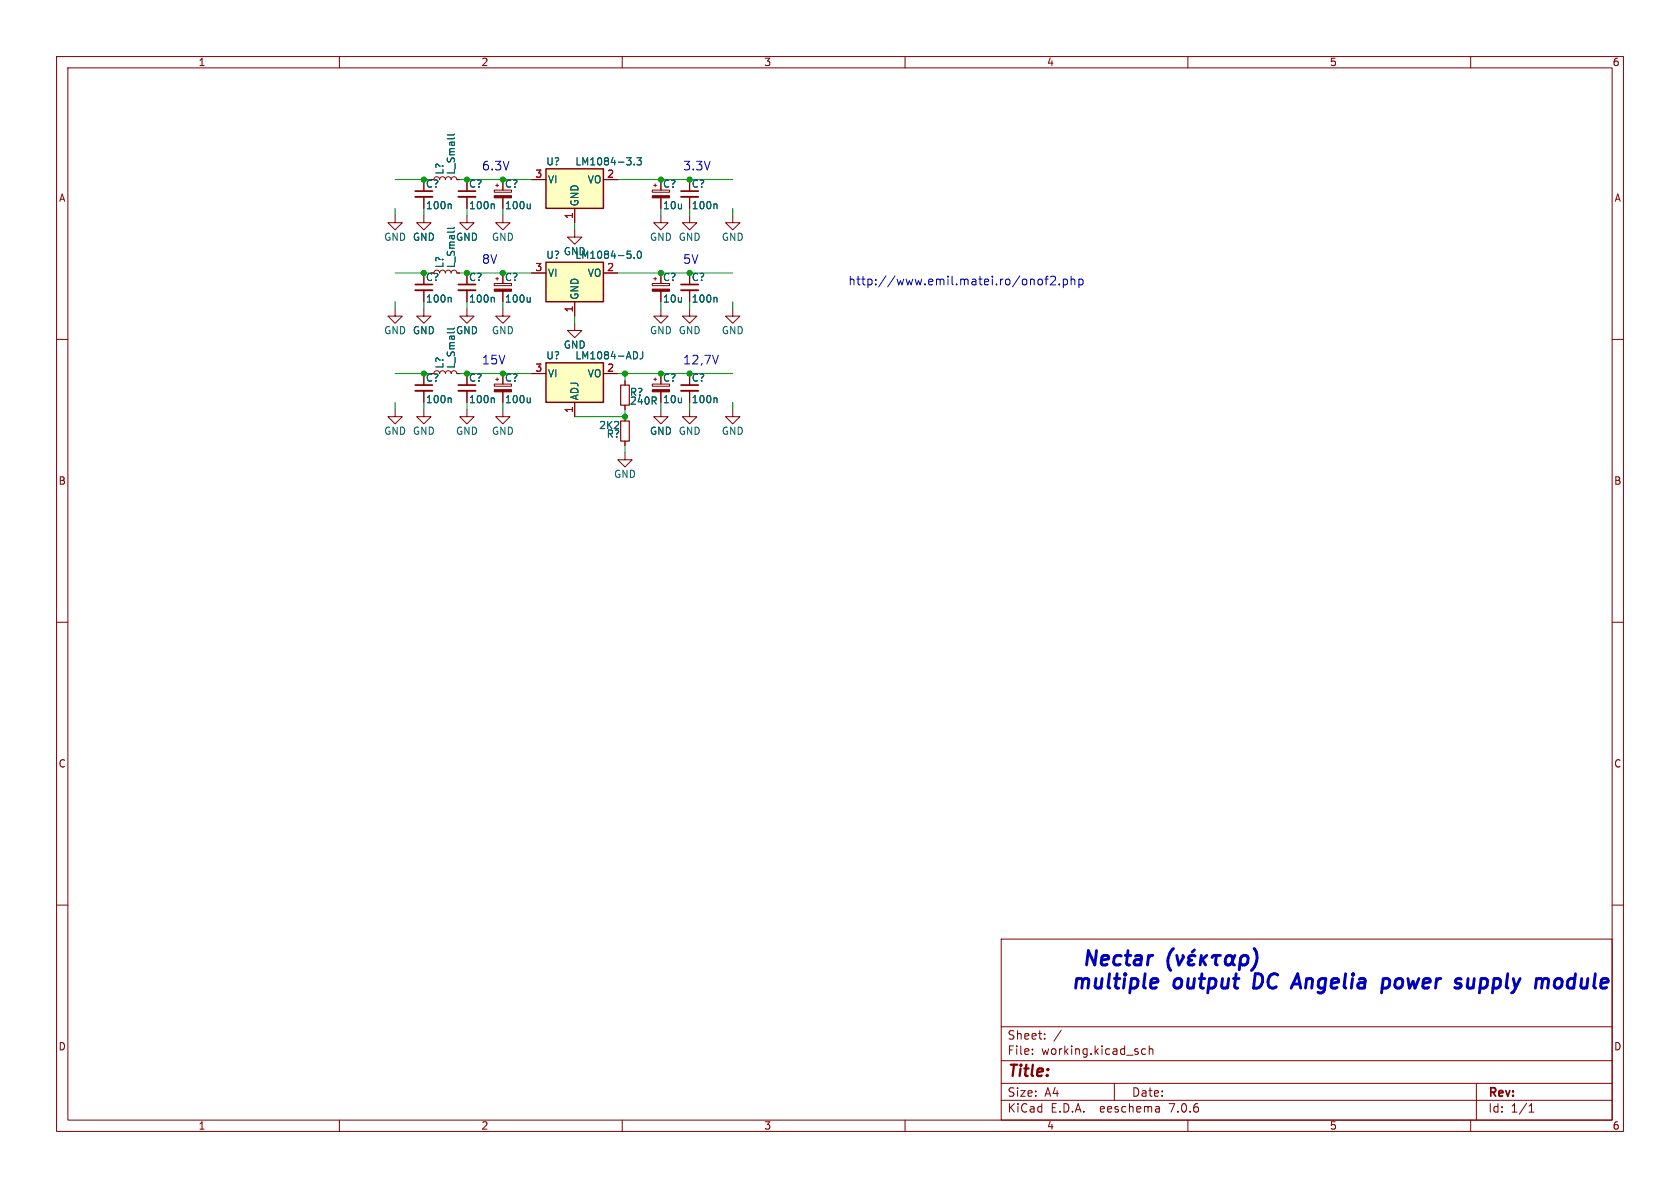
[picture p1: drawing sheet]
(kicad_sch (version 20230121) (generator eeschema)

 (paper "A4")

 (lib_symbols
  (symbol "nectar-rescue:CP_Small" (pin_numbers hide) (pin_names (offset 0.254) hide) (in_bom yes) (on_board yes)
   (property "Reference" "C" (at 0.254 1.778 0) (effects (font (size 1.27 1.27)) (justify left)))
   (property "Value" "CP_Small" (at 0.254 -2.032 0) (effects (font (size 1.27 1.27)) (justify left)))
   (property "Footprint" "" (at 0 0 0) (effects (font (size 1.27 1.27)) hide))
   (property "Datasheet" "" (at 0 0 0) (effects (font (size 1.27 1.27)) hide))
   (symbol "CP_Small_0_1"
    (rectangle (start -1.524 -0.3048) (end 1.524 -0.6858) (stroke (width 0) (type solid)) (fill (type outline)))
    (rectangle (start -1.524 0.6858) (end 1.524 0.3048) (stroke (width 0) (type solid)) (fill (type none)))
    (polyline (pts (xy -1.27 1.524) (xy -0.762 1.524)) (stroke (width 0) (type solid)) (fill (type none)))
    (polyline (pts (xy -1.016 1.27) (xy -1.016 1.778)) (stroke (width 0) (type solid)) (fill (type none))))
   (symbol "CP_Small_1_1"
    (pin passive line (at 0 2.54 270) (length 1.8542) (name "~" (effects (font (size 1.27 1.27)))) (number "1" (effects (font (size 1.27 1.27)))))
    (pin passive line (at 0 -2.54 90) (length 1.8542) (name "~" (effects (font (size 1.27 1.27)))) (number "2" (effects (font (size 1.27 1.27)))))))
  (symbol "nectar-rescue:C_Small" (pin_numbers hide) (pin_names (offset 0.254) hide) (in_bom yes) (on_board yes)
   (property "Reference" "C" (at 0.254 1.778 0) (effects (font (size 1.27 1.27)) (justify left)))
   (property "Value" "C_Small" (at 0.254 -2.032 0) (effects (font (size 1.27 1.27)) (justify left)))
   (property "Footprint" "" (at 0 0 0) (effects (font (size 1.27 1.27)) hide))
   (property "Datasheet" "" (at 0 0 0) (effects (font (size 1.27 1.27)) hide))
   (symbol "C_Small_0_1"
    (polyline (pts (xy -1.524 -0.508) (xy 1.524 -0.508)) (stroke (width 0.3302) (type solid)) (fill (type none)))
    (polyline (pts (xy -1.524 0.508) (xy 1.524 0.508)) (stroke (width 0.3048) (type solid)) (fill (type none))))
   (symbol "C_Small_1_1"
    (pin passive line (at 0 2.54 270) (length 2.032) (name "~" (effects (font (size 1.27 1.27)))) (number "1" (effects (font (size 1.27 1.27)))))
    (pin passive line (at 0 -2.54 90) (length 2.032) (name "~" (effects (font (size 1.27 1.27)))) (number "2" (effects (font (size 1.27 1.27)))))))
  (symbol "nectar-rescue:GND" (power) (pin_names (offset 0)) (in_bom yes) (on_board yes)
   (property "Reference" "#PWR" (at 0 -6.35 0) (effects (font (size 1.27 1.27)) hide))
   (property "Value" "GND" (at 0 -3.81 0) (effects (font (size 1.27 1.27))))
   (property "Footprint" "" (at 0 0 0) (effects (font (size 1.27 1.27)) hide))
   (property "Datasheet" "" (at 0 0 0) (effects (font (size 1.27 1.27)) hide))
   (symbol "GND_0_1"
    (polyline (pts (xy 0 0) (xy 0 -1.27) (xy 1.27 -1.27) (xy 0 -2.54) (xy -1.27 -1.27) (xy 0 -1.27)) (stroke (width 0) (type solid)) (fill (type none))))
   (symbol "GND_1_1"
    (pin power_in line (at 0 0 270) (length 0) hide (name "GND" (effects (font (size 1.27 1.27)))) (number "1" (effects (font (size 1.27 1.27)))))))
  (symbol "nectar-rescue:LM1084-3.3" (pin_names (offset 0.254)) (in_bom yes) (on_board yes)
   (property "Reference" "U" (at -3.81 3.175 0) (effects (font (size 1.27 1.27))))
   (property "Value" "LM1084-3.3" (at 0 3.175 0) (effects (font (size 1.27 1.27)) (justify left)))
   (property "Footprint" "" (at 0 6.35 0) (effects (font (size 1.27 1.27) italic) hide))
   (property "Datasheet" "" (at 0 0 0) (effects (font (size 1.27 1.27)) hide))
   (symbol "LM1084-3.3_0_1"
    (rectangle (start -5.08 1.905) (end 5.08 -5.08) (stroke (width 0.254) (type solid)) (fill (type background))))
   (symbol "LM1084-3.3_1_1"
    (pin power_in line (at 0 -7.62 90) (length 2.54) (name "GND" (effects (font (size 1.27 1.27)))) (number "1" (effects (font (size 1.27 1.27)))))
    (pin power_out line (at 7.62 0 180) (length 2.54) (name "VO" (effects (font (size 1.27 1.27)))) (number "2" (effects (font (size 1.27 1.27)))))
    (pin power_in line (at -7.62 0 0) (length 2.54) (name "VI" (effects (font (size 1.27 1.27)))) (number "3" (effects (font (size 1.27 1.27)))))))
  (symbol "nectar-rescue:LM1084-5.0" (pin_names (offset 0.254)) (in_bom yes) (on_board yes)
   (property "Reference" "U" (at -3.81 3.175 0) (effects (font (size 1.27 1.27))))
   (property "Value" "LM1084-5.0" (at 0 3.175 0) (effects (font (size 1.27 1.27)) (justify left)))
   (property "Footprint" "" (at 0 6.35 0) (effects (font (size 1.27 1.27) italic) hide))
   (property "Datasheet" "" (at 0 0 0) (effects (font (size 1.27 1.27)) hide))
   (symbol "LM1084-5.0_0_1"
    (rectangle (start -5.08 1.905) (end 5.08 -5.08) (stroke (width 0.254) (type solid)) (fill (type background))))
   (symbol "LM1084-5.0_1_1"
    (pin power_in line (at 0 -7.62 90) (length 2.54) (name "GND" (effects (font (size 1.27 1.27)))) (number "1" (effects (font (size 1.27 1.27)))))
    (pin power_out line (at 7.62 0 180) (length 2.54) (name "VO" (effects (font (size 1.27 1.27)))) (number "2" (effects (font (size 1.27 1.27)))))
    (pin power_in line (at -7.62 0 0) (length 2.54) (name "VI" (effects (font (size 1.27 1.27)))) (number "3" (effects (font (size 1.27 1.27)))))))
  (symbol "nectar-rescue:LM1084-ADJ" (pin_names (offset 0.254)) (in_bom yes) (on_board yes)
   (property "Reference" "U" (at -3.81 3.175 0) (effects (font (size 1.27 1.27))))
   (property "Value" "LM1084-ADJ" (at 0 3.175 0) (effects (font (size 1.27 1.27)) (justify left)))
   (property "Footprint" "" (at 0 6.35 0) (effects (font (size 1.27 1.27) italic) hide))
   (property "Datasheet" "" (at 0 0 0) (effects (font (size 1.27 1.27)) hide))
   (symbol "LM1084-ADJ_0_1"
    (rectangle (start -5.08 1.905) (end 5.08 -5.08) (stroke (width 0.254) (type solid)) (fill (type background))))
   (symbol "LM1084-ADJ_1_1"
    (pin input line (at 0 -7.62 90) (length 2.54) (name "ADJ" (effects (font (size 1.27 1.27)))) (number "1" (effects (font (size 1.27 1.27)))))
    (pin power_out line (at 7.62 0 180) (length 2.54) (name "VO" (effects (font (size 1.27 1.27)))) (number "2" (effects (font (size 1.27 1.27)))))
    (pin power_in line (at -7.62 0 0) (length 2.54) (name "VI" (effects (font (size 1.27 1.27)))) (number "3" (effects (font (size 1.27 1.27)))))))
  (symbol "nectar-rescue:L_Small" (pin_numbers hide) (pin_names (offset 0.254) hide) (in_bom yes) (on_board yes)
   (property "Reference" "L" (at 0.762 1.016 0) (effects (font (size 1.27 1.27)) (justify left)))
   (property "Value" "L_Small" (at 0.762 -1.016 0) (effects (font (size 1.27 1.27)) (justify left)))
   (property "Footprint" "" (at 0 0 0) (effects (font (size 1.27 1.27)) hide))
   (property "Datasheet" "" (at 0 0 0) (effects (font (size 1.27 1.27)) hide))
   (symbol "L_Small_0_1"
    (arc (start 0 -2.032) (mid 0.5058 -1.524) (end 0 -1.016) (stroke (width 0) (type solid)) (fill (type none)))
    (arc (start 0 -1.016) (mid 0.5058 -0.508) (end 0 0) (stroke (width 0) (type solid)) (fill (type none)))
    (arc (start 0 0) (mid 0.5058 0.508) (end 0 1.016) (stroke (width 0) (type solid)) (fill (type none)))
    (arc (start 0 1.016) (mid 0.5058 1.524) (end 0 2.032) (stroke (width 0) (type solid)) (fill (type none))))
   (symbol "L_Small_1_1"
    (pin passive line (at 0 2.54 270) (length 0.508) (name "~" (effects (font (size 1.27 1.27)))) (number "1" (effects (font (size 1.27 1.27)))))
    (pin passive line (at 0 -2.54 90) (length 0.508) (name "~" (effects (font (size 1.27 1.27)))) (number "2" (effects (font (size 1.27 1.27)))))))
  (symbol "nectar-rescue:R_Small" (pin_numbers hide) (pin_names (offset 0.254) hide) (in_bom yes) (on_board yes)
   (property "Reference" "R" (at 0.762 0.508 0) (effects (font (size 1.27 1.27)) (justify left)))
   (property "Value" "R_Small" (at 0.762 -1.016 0) (effects (font (size 1.27 1.27)) (justify left)))
   (property "Footprint" "" (at 0 0 0) (effects (font (size 1.27 1.27)) hide))
   (property "Datasheet" "" (at 0 0 0) (effects (font (size 1.27 1.27)) hide))
   (symbol "R_Small_0_1"
    (rectangle (start -0.762 1.778) (end 0.762 -1.778) (stroke (width 0.2032) (type solid)) (fill (type none))))
   (symbol "R_Small_1_1"
    (pin passive line (at 0 2.54 270) (length 0.762) (name "~" (effects (font (size 1.27 1.27)))) (number "1" (effects (font (size 1.27 1.27)))))
    (pin passive line (at 0 -2.54 90) (length 0.762) (name "~" (effects (font (size 1.27 1.27)))) (number "2" (effects (font (size 1.27 1.27))))))))

 (junction (at 74.93 66.04) (diameter 0) (color 0 0 0 0))
 (junction (at 74.93 48.26) (diameter 0) (color 0 0 0 0))
 (junction (at 82.55 48.26) (diameter 0) (color 0 0 0 0))
 (junction (at 88.9 66.04) (diameter 0) (color 0 0 0 0))
 (junction (at 116.84 66.04) (diameter 0) (color 0 0 0 0))
 (junction (at 121.92 66.04) (diameter 0) (color 0 0 0 0))
 (junction (at 110.49 66.04) (diameter 0) (color 0 0 0 0))
 (junction (at 88.9 31.75) (diameter 0) (color 0 0 0 0))
 (junction (at 88.9 48.26) (diameter 0) (color 0 0 0 0))
 (junction (at 110.49 73.66) (diameter 0) (color 0 0 0 0))
 (junction (at 116.84 31.75) (diameter 0) (color 0 0 0 0))
 (junction (at 82.55 66.04) (diameter 0) (color 0 0 0 0))
 (junction (at 74.93 31.75) (diameter 0) (color 0 0 0 0))
 (junction (at 82.55 31.75) (diameter 0) (color 0 0 0 0))
 (junction (at 121.92 48.26) (diameter 0) (color 0 0 0 0))
 (junction (at 116.84 48.26) (diameter 0) (color 0 0 0 0))
 (junction (at 121.92 31.75) (diameter 0) (color 0 0 0 0))

 (wire (pts (xy 109.22 66.04) (xy 110.49 66.04)) (stroke (width 0) (type default)))
 (wire (pts (xy 69.85 48.26) (xy 74.93 48.26)) (stroke (width 0) (type default)))
 (wire (pts (xy 81.28 48.26) (xy 82.55 48.26)) (stroke (width 0) (type default)))
 (wire (pts (xy 82.55 72.39) (xy 82.55 71.12)) (stroke (width 0) (type default)))
 (wire (pts (xy 88.9 54.61) (xy 88.9 53.34)) (stroke (width 0) (type default)))
 (wire (pts (xy 110.49 73.66) (xy 101.6 73.66)) (stroke (width 0) (type default)))
 (wire (pts (xy 116.84 38.1) (xy 116.84 36.83)) (stroke (width 0) (type default)))
 (wire (pts (xy 110.49 66.04) (xy 116.84 66.04)) (stroke (width 0) (type default)))
 (wire (pts (xy 82.55 38.1) (xy 82.55 36.83)) (stroke (width 0) (type default)))
 (wire (pts (xy 101.6 40.64) (xy 101.6 39.37)) (stroke (width 0) (type default)))
 (wire (pts (xy 74.93 38.1) (xy 74.93 36.83)) (stroke (width 0) (type default)))
 (wire (pts (xy 121.92 66.04) (xy 129.54 66.04)) (stroke (width 0) (type default)))
 (wire (pts (xy 69.85 72.39) (xy 69.85 71.12)) (stroke (width 0) (type default)))
 (wire (pts (xy 129.54 72.39) (xy 129.54 71.12)) (stroke (width 0) (type default)))
 (wire (pts (xy 88.9 66.04) (xy 93.98 66.04)) (stroke (width 0) (type default)))
 (wire (pts (xy 121.92 54.61) (xy 121.92 53.34)) (stroke (width 0) (type default)))
 (wire (pts (xy 129.54 38.1) (xy 129.54 36.83)) (stroke (width 0) (type default)))
 (wire (pts (xy 88.9 48.26) (xy 93.98 48.26)) (stroke (width 0) (type default)))
 (wire (pts (xy 109.22 48.26) (xy 116.84 48.26)) (stroke (width 0) (type default)))
 (wire (pts (xy 74.93 31.75) (xy 76.2 31.75)) (stroke (width 0) (type default)))
 (wire (pts (xy 82.55 48.26) (xy 88.9 48.26)) (stroke (width 0) (type default)))
 (wire (pts (xy 116.84 66.04) (xy 121.92 66.04)) (stroke (width 0) (type default)))
 (wire (pts (xy 69.85 54.61) (xy 69.85 53.34)) (stroke (width 0) (type default)))
 (wire (pts (xy 101.6 57.15) (xy 101.6 55.88)) (stroke (width 0) (type default)))
 (wire (pts (xy 116.84 31.75) (xy 121.92 31.75)) (stroke (width 0) (type default)))
 (wire (pts (xy 69.85 66.04) (xy 74.93 66.04)) (stroke (width 0) (type default)))
 (wire (pts (xy 74.93 54.61) (xy 74.93 53.34)) (stroke (width 0) (type default)))
 (wire (pts (xy 88.9 31.75) (xy 93.98 31.75)) (stroke (width 0) (type default)))
 (wire (pts (xy 121.92 72.39) (xy 121.92 71.12)) (stroke (width 0) (type default)))
 (wire (pts (xy 129.54 54.61) (xy 129.54 53.34)) (stroke (width 0) (type default)))
 (wire (pts (xy 121.92 31.75) (xy 129.54 31.75)) (stroke (width 0) (type default)))
 (wire (pts (xy 74.93 66.04) (xy 76.2 66.04)) (stroke (width 0) (type default)))
 (wire (pts (xy 110.49 66.04) (xy 110.49 67.31)) (stroke (width 0) (type default)))
 (wire (pts (xy 69.85 38.1) (xy 69.85 36.83)) (stroke (width 0) (type default)))
 (wire (pts (xy 121.92 48.26) (xy 129.54 48.26)) (stroke (width 0) (type default)))
 (wire (pts (xy 116.84 72.39) (xy 116.84 71.12)) (stroke (width 0) (type default)))
 (wire (pts (xy 110.49 80.01) (xy 110.49 78.74)) (stroke (width 0) (type default)))
 (wire (pts (xy 74.93 72.39) (xy 74.93 71.12)) (stroke (width 0) (type default)))
 (wire (pts (xy 69.85 31.75) (xy 74.93 31.75)) (stroke (width 0) (type default)))
 (wire (pts (xy 110.49 72.39) (xy 110.49 73.66)) (stroke (width 0) (type default)))
 (wire (pts (xy 109.22 31.75) (xy 116.84 31.75)) (stroke (width 0) (type default)))
 (wire (pts (xy 81.28 31.75) (xy 82.55 31.75)) (stroke (width 0) (type default)))
 (wire (pts (xy 82.55 31.75) (xy 88.9 31.75)) (stroke (width 0) (type default)))
 (wire (pts (xy 88.9 38.1) (xy 88.9 36.83)) (stroke (width 0) (type default)))
 (wire (pts (xy 116.84 48.26) (xy 121.92 48.26)) (stroke (width 0) (type default)))
 (wire (pts (xy 121.92 38.1) (xy 121.92 36.83)) (stroke (width 0) (type default)))
 (wire (pts (xy 82.55 54.61) (xy 82.55 53.34)) (stroke (width 0) (type default)))
 (wire (pts (xy 74.93 48.26) (xy 76.2 48.26)) (stroke (width 0) (type default)))
 (wire (pts (xy 88.9 72.39) (xy 88.9 71.12)) (stroke (width 0) (type default)))
 (wire (pts (xy 82.55 66.04) (xy 88.9 66.04)) (stroke (width 0) (type default)))
 (wire (pts (xy 81.28 66.04) (xy 82.55 66.04)) (stroke (width 0) (type default)))
 (wire (pts (xy 116.84 54.61) (xy 116.84 53.34)) (stroke (width 0) (type default)))

 (text "6.3V" (at 85.09 30.48 0) (effects (font (size 1.524 1.524)) (justify left bottom)))
 (text "15V" (at 85.09 64.77 0) (effects (font (size 1.524 1.524)) (justify left bottom)))
 (text "8V" (at 85.09 46.99 0) (effects (font (size 1.524 1.524)) (justify left bottom)))
 (text " Nectar (νέκταρ)\nmultiple output DC Angelia power supply module\n" (at 189.23 175.26 0) (effects (font (size 2.54 2.54) (thickness 0.508) bold italic) (justify left bottom)))
 (text "12,7V\n" (at 120.65 64.77 0) (effects (font (size 1.524 1.524)) (justify left bottom)))
 (text "5V\n" (at 120.65 46.99 0) (effects (font (size 1.524 1.524)) (justify left bottom)))
 (text "http://www.emil.matei.ro/onof2.php" (at 149.86 50.8 0) (effects (font (size 1.524 1.524)) (justify left bottom)))
 (text "3.3V" (at 120.65 30.48 0) (effects (font (size 1.524 1.524)) (justify left bottom)))

 (symbol (lib_id "nectar-rescue:LM1084-3.3") (at 101.6 31.75 0) (unit 1) (in_bom yes) (on_board yes) (dnp no)
  (property "Reference" "U?" (at 97.79 28.575 0) (effects (font (size 1.27 1.27))))
  (property "Value" "LM1084-3.3" (at 101.6 28.575 0) (effects (font (size 1.27 1.27)) (justify left)))
  (property "Footprint" "" (at 101.6 25.4 0) (effects (font (size 1.27 1.27) italic) hide))
  (property "Datasheet" "" (at 101.6 31.75 0) (effects (font (size 1.27 1.27)) hide)) (pin "1") (pin "2") (pin "3"))

 (symbol (lib_id "nectar-rescue:LM1084-5.0") (at 101.6 48.26 0) (unit 1) (in_bom yes) (on_board yes) (dnp no)
  (property "Reference" "U?" (at 97.79 45.085 0) (effects (font (size 1.27 1.27))))
  (property "Value" "LM1084-5.0" (at 101.6 45.085 0) (effects (font (size 1.27 1.27)) (justify left)))
  (property "Footprint" "" (at 101.6 41.91 0) (effects (font (size 1.27 1.27) italic) hide))
  (property "Datasheet" "" (at 101.6 48.26 0) (effects (font (size 1.27 1.27)) hide)) (pin "1") (pin "2") (pin "3"))

 (symbol (lib_id "nectar-rescue:LM1084-ADJ") (at 101.6 66.04 0) (unit 1) (in_bom yes) (on_board yes) (dnp no)
  (property "Reference" "U?" (at 97.79 62.865 0) (effects (font (size 1.27 1.27))))
  (property "Value" "LM1084-ADJ" (at 101.6 62.865 0) (effects (font (size 1.27 1.27)) (justify left)))
  (property "Footprint" "" (at 101.6 59.69 0) (effects (font (size 1.27 1.27) italic) hide))
  (property "Datasheet" "" (at 101.6 66.04 0) (effects (font (size 1.27 1.27)) hide)) (pin "1") (pin "2") (pin "3"))

 (symbol (lib_id "nectar-rescue:R_Small") (at 110.49 69.85 0) (unit 1) (in_bom yes) (on_board yes) (dnp no)
  (property "Reference" "R?" (at 111.252 69.342 0) (effects (font (size 1.27 1.27)) (justify left)))
  (property "Value" "240R" (at 111.252 70.866 0) (effects (font (size 1.27 1.27)) (justify left)))
  (property "Footprint" "" (at 110.49 69.85 0) (effects (font (size 1.27 1.27)) hide))
  (property "Datasheet" "" (at 110.49 69.85 0) (effects (font (size 1.27 1.27)) hide)) (pin "1") (pin "2"))

 (symbol (lib_id "nectar-rescue:R_Small") (at 110.49 76.2 180) (unit 1) (in_bom yes) (on_board yes) (dnp no)
  (property "Reference" "R?" (at 109.728 76.708 0) (effects (font (size 1.27 1.27)) (justify left)))
  (property "Value" "2K2" (at 109.728 75.184 0) (effects (font (size 1.27 1.27)) (justify left)))
  (property "Footprint" "" (at 110.49 76.2 0) (effects (font (size 1.27 1.27)) hide))
  (property "Datasheet" "" (at 110.49 76.2 0) (effects (font (size 1.27 1.27)) hide)) (pin "1") (pin "2"))

 (symbol (lib_id "nectar-rescue:GND") (at 110.49 80.01 0) (unit 1) (in_bom yes) (on_board yes) (dnp no)
  (property "Reference" "#PWR?" (at 110.49 86.36 0) (effects (font (size 1.27 1.27)) hide))
  (property "Value" "GND" (at 110.49 83.82 0) (effects (font (size 1.27 1.27))))
  (property "Footprint" "" (at 110.49 80.01 0) (effects (font (size 1.27 1.27)) hide))
  (property "Datasheet" "" (at 110.49 80.01 0) (effects (font (size 1.27 1.27)) hide)) (pin "1"))

 (symbol (lib_id "nectar-rescue:GND") (at 101.6 57.15 0) (unit 1) (in_bom yes) (on_board yes) (dnp no)
  (property "Reference" "#PWR?" (at 101.6 63.5 0) (effects (font (size 1.27 1.27)) hide))
  (property "Value" "GND" (at 101.6 60.96 0) (effects (font (size 1.27 1.27))))
  (property "Footprint" "" (at 101.6 57.15 0) (effects (font (size 1.27 1.27)) hide))
  (property "Datasheet" "" (at 101.6 57.15 0) (effects (font (size 1.27 1.27)) hide)) (pin "1"))

 (symbol (lib_id "nectar-rescue:GND") (at 101.6 40.64 0) (unit 1) (in_bom yes) (on_board yes) (dnp no)
  (property "Reference" "#PWR?" (at 101.6 46.99 0) (effects (font (size 1.27 1.27)) hide))
  (property "Value" "GND" (at 101.6 44.45 0) (effects (font (size 1.27 1.27))))
  (property "Footprint" "" (at 101.6 40.64 0) (effects (font (size 1.27 1.27)) hide))
  (property "Datasheet" "" (at 101.6 40.64 0) (effects (font (size 1.27 1.27)) hide)) (pin "1"))

 (symbol (lib_id "nectar-rescue:CP_Small") (at 116.84 68.58 0) (unit 1) (in_bom yes) (on_board yes) (dnp no)
  (property "Reference" "C?" (at 117.094 66.802 0) (effects (font (size 1.27 1.27)) (justify left)))
  (property "Value" "10u" (at 117.094 70.612 0) (effects (font (size 1.27 1.27)) (justify left)))
  (property "Footprint" "" (at 116.84 68.58 0) (effects (font (size 1.27 1.27)) hide))
  (property "Datasheet" "" (at 116.84 68.58 0) (effects (font (size 1.27 1.27)) hide)) (pin "1") (pin "2"))

 (symbol (lib_id "nectar-rescue:CP_Small") (at 88.9 68.58 0) (unit 1) (in_bom yes) (on_board yes) (dnp no)
  (property "Reference" "C?" (at 89.154 66.802 0) (effects (font (size 1.27 1.27)) (justify left)))
  (property "Value" "100u" (at 89.154 70.612 0) (effects (font (size 1.27 1.27)) (justify left)))
  (property "Footprint" "" (at 88.9 68.58 0) (effects (font (size 1.27 1.27)) hide))
  (property "Datasheet" "" (at 88.9 68.58 0) (effects (font (size 1.27 1.27)) hide)) (pin "1") (pin "2"))

 (symbol (lib_id "nectar-rescue:C_Small") (at 121.92 68.58 0) (unit 1) (in_bom yes) (on_board yes) (dnp no)
  (property "Reference" "C?" (at 122.174 66.802 0) (effects (font (size 1.27 1.27)) (justify left)))
  (property "Value" "100n" (at 122.174 70.612 0) (effects (font (size 1.27 1.27)) (justify left)))
  (property "Footprint" "" (at 121.92 68.58 0) (effects (font (size 1.27 1.27)) hide))
  (property "Datasheet" "" (at 121.92 68.58 0) (effects (font (size 1.27 1.27)) hide)) (pin "1") (pin "2"))

 (symbol (lib_id "nectar-rescue:GND") (at 88.9 72.39 0) (unit 1) (in_bom yes) (on_board yes) (dnp no)
  (property "Reference" "#PWR?" (at 88.9 78.74 0) (effects (font (size 1.27 1.27)) hide))
  (property "Value" "GND" (at 88.9 76.2 0) (effects (font (size 1.27 1.27))))
  (property "Footprint" "" (at 88.9 72.39 0) (effects (font (size 1.27 1.27)) hide))
  (property "Datasheet" "" (at 88.9 72.39 0) (effects (font (size 1.27 1.27)) hide)) (pin "1"))

 (symbol (lib_id "nectar-rescue:GND") (at 116.84 72.39 0) (unit 1) (in_bom yes) (on_board yes) (dnp no)
  (property "Reference" "#PWR?" (at 116.84 78.74 0) (effects (font (size 1.27 1.27)) hide))
  (property "Value" "GND" (at 116.84 76.2 0) (effects (font (size 1.27 1.27))))
  (property "Footprint" "" (at 116.84 72.39 0) (effects (font (size 1.27 1.27)) hide))
  (property "Datasheet" "" (at 116.84 72.39 0) (effects (font (size 1.27 1.27)) hide)) (pin "1"))

 (symbol (lib_id "nectar-rescue:GND") (at 121.92 72.39 0) (unit 1) (in_bom yes) (on_board yes) (dnp no)
  (property "Reference" "#PWR?" (at 121.92 78.74 0) (effects (font (size 1.27 1.27)) hide))
  (property "Value" "GND" (at 121.92 76.2 0) (effects (font (size 1.27 1.27))))
  (property "Footprint" "" (at 121.92 72.39 0) (effects (font (size 1.27 1.27)) hide))
  (property "Datasheet" "" (at 121.92 72.39 0) (effects (font (size 1.27 1.27)) hide)) (pin "1"))

 (symbol (lib_id "nectar-rescue:CP_Small") (at 116.84 50.8 0) (unit 1) (in_bom yes) (on_board yes) (dnp no)
  (property "Reference" "C?" (at 117.094 49.022 0) (effects (font (size 1.27 1.27)) (justify left)))
  (property "Value" "10u" (at 117.094 52.832 0) (effects (font (size 1.27 1.27)) (justify left)))
  (property "Footprint" "" (at 116.84 50.8 0) (effects (font (size 1.27 1.27)) hide))
  (property "Datasheet" "" (at 116.84 50.8 0) (effects (font (size 1.27 1.27)) hide)) (pin "1") (pin "2"))

 (symbol (lib_id "nectar-rescue:CP_Small") (at 88.9 50.8 0) (unit 1) (in_bom yes) (on_board yes) (dnp no)
  (property "Reference" "C?" (at 89.154 49.022 0) (effects (font (size 1.27 1.27)) (justify left)))
  (property "Value" "100u" (at 89.154 52.832 0) (effects (font (size 1.27 1.27)) (justify left)))
  (property "Footprint" "" (at 88.9 50.8 0) (effects (font (size 1.27 1.27)) hide))
  (property "Datasheet" "" (at 88.9 50.8 0) (effects (font (size 1.27 1.27)) hide)) (pin "1") (pin "2"))

 (symbol (lib_id "nectar-rescue:C_Small") (at 121.92 50.8 0) (unit 1) (in_bom yes) (on_board yes) (dnp no)
  (property "Reference" "C?" (at 122.174 49.022 0) (effects (font (size 1.27 1.27)) (justify left)))
  (property "Value" "100n" (at 122.174 52.832 0) (effects (font (size 1.27 1.27)) (justify left)))
  (property "Footprint" "" (at 121.92 50.8 0) (effects (font (size 1.27 1.27)) hide))
  (property "Datasheet" "" (at 121.92 50.8 0) (effects (font (size 1.27 1.27)) hide)) (pin "1") (pin "2"))

 (symbol (lib_id "nectar-rescue:GND") (at 88.9 54.61 0) (unit 1) (in_bom yes) (on_board yes) (dnp no)
  (property "Reference" "#PWR?" (at 88.9 60.96 0) (effects (font (size 1.27 1.27)) hide))
  (property "Value" "GND" (at 88.9 58.42 0) (effects (font (size 1.27 1.27))))
  (property "Footprint" "" (at 88.9 54.61 0) (effects (font (size 1.27 1.27)) hide))
  (property "Datasheet" "" (at 88.9 54.61 0) (effects (font (size 1.27 1.27)) hide)) (pin "1"))

 (symbol (lib_id "nectar-rescue:GND") (at 116.84 54.61 0) (unit 1) (in_bom yes) (on_board yes) (dnp no)
  (property "Reference" "#PWR?" (at 116.84 60.96 0) (effects (font (size 1.27 1.27)) hide))
  (property "Value" "GND" (at 116.84 58.42 0) (effects (font (size 1.27 1.27))))
  (property "Footprint" "" (at 116.84 54.61 0) (effects (font (size 1.27 1.27)) hide))
  (property "Datasheet" "" (at 116.84 54.61 0) (effects (font (size 1.27 1.27)) hide)) (pin "1"))

 (symbol (lib_id "nectar-rescue:GND") (at 121.92 54.61 0) (unit 1) (in_bom yes) (on_board yes) (dnp no)
  (property "Reference" "#PWR?" (at 121.92 60.96 0) (effects (font (size 1.27 1.27)) hide))
  (property "Value" "GND" (at 121.92 58.42 0) (effects (font (size 1.27 1.27))))
  (property "Footprint" "" (at 121.92 54.61 0) (effects (font (size 1.27 1.27)) hide))
  (property "Datasheet" "" (at 121.92 54.61 0) (effects (font (size 1.27 1.27)) hide)) (pin "1"))

 (symbol (lib_id "nectar-rescue:CP_Small") (at 116.84 34.29 0) (unit 1) (in_bom yes) (on_board yes) (dnp no)
  (property "Reference" "C?" (at 117.094 32.512 0) (effects (font (size 1.27 1.27)) (justify left)))
  (property "Value" "10u" (at 117.094 36.322 0) (effects (font (size 1.27 1.27)) (justify left)))
  (property "Footprint" "" (at 116.84 34.29 0) (effects (font (size 1.27 1.27)) hide))
  (property "Datasheet" "" (at 116.84 34.29 0) (effects (font (size 1.27 1.27)) hide)) (pin "1") (pin "2"))

 (symbol (lib_id "nectar-rescue:CP_Small") (at 88.9 34.29 0) (unit 1) (in_bom yes) (on_board yes) (dnp no)
  (property "Reference" "C?" (at 89.154 32.512 0) (effects (font (size 1.27 1.27)) (justify left)))
  (property "Value" "100u" (at 89.154 36.322 0) (effects (font (size 1.27 1.27)) (justify left)))
  (property "Footprint" "" (at 88.9 34.29 0) (effects (font (size 1.27 1.27)) hide))
  (property "Datasheet" "" (at 88.9 34.29 0) (effects (font (size 1.27 1.27)) hide)) (pin "1") (pin "2"))

 (symbol (lib_id "nectar-rescue:C_Small") (at 121.92 34.29 0) (unit 1) (in_bom yes) (on_board yes) (dnp no)
  (property "Reference" "C?" (at 122.174 32.512 0) (effects (font (size 1.27 1.27)) (justify left)))
  (property "Value" "100n" (at 122.174 36.322 0) (effects (font (size 1.27 1.27)) (justify left)))
  (property "Footprint" "" (at 121.92 34.29 0) (effects (font (size 1.27 1.27)) hide))
  (property "Datasheet" "" (at 121.92 34.29 0) (effects (font (size 1.27 1.27)) hide)) (pin "1") (pin "2"))

 (symbol (lib_id "nectar-rescue:GND") (at 88.9 38.1 0) (unit 1) (in_bom yes) (on_board yes) (dnp no)
  (property "Reference" "#PWR?" (at 88.9 44.45 0) (effects (font (size 1.27 1.27)) hide))
  (property "Value" "GND" (at 88.9 41.91 0) (effects (font (size 1.27 1.27))))
  (property "Footprint" "" (at 88.9 38.1 0) (effects (font (size 1.27 1.27)) hide))
  (property "Datasheet" "" (at 88.9 38.1 0) (effects (font (size 1.27 1.27)) hide)) (pin "1"))

 (symbol (lib_id "nectar-rescue:GND") (at 116.84 38.1 0) (unit 1) (in_bom yes) (on_board yes) (dnp no)
  (property "Reference" "#PWR?" (at 116.84 44.45 0) (effects (font (size 1.27 1.27)) hide))
  (property "Value" "GND" (at 116.84 41.91 0) (effects (font (size 1.27 1.27))))
  (property "Footprint" "" (at 116.84 38.1 0) (effects (font (size 1.27 1.27)) hide))
  (property "Datasheet" "" (at 116.84 38.1 0) (effects (font (size 1.27 1.27)) hide)) (pin "1"))

 (symbol (lib_id "nectar-rescue:GND") (at 121.92 38.1 0) (unit 1) (in_bom yes) (on_board yes) (dnp no)
  (property "Reference" "#PWR?" (at 121.92 44.45 0) (effects (font (size 1.27 1.27)) hide))
  (property "Value" "GND" (at 121.92 41.91 0) (effects (font (size 1.27 1.27))))
  (property "Footprint" "" (at 121.92 38.1 0) (effects (font (size 1.27 1.27)) hide))
  (property "Datasheet" "" (at 121.92 38.1 0) (effects (font (size 1.27 1.27)) hide)) (pin "1"))

 (symbol (lib_id "nectar-rescue:GND") (at 129.54 54.61 0) (unit 1) (in_bom yes) (on_board yes) (dnp no)
  (property "Reference" "#PWR?" (at 129.54 60.96 0) (effects (font (size 1.27 1.27)) hide))
  (property "Value" "GND" (at 129.54 58.42 0) (effects (font (size 1.27 1.27))))
  (property "Footprint" "" (at 129.54 54.61 0) (effects (font (size 1.27 1.27)) hide))
  (property "Datasheet" "" (at 129.54 54.61 0) (effects (font (size 1.27 1.27)) hide)) (pin "1"))

 (symbol (lib_id "nectar-rescue:GND") (at 129.54 72.39 0) (unit 1) (in_bom yes) (on_board yes) (dnp no)
  (property "Reference" "#PWR?" (at 129.54 78.74 0) (effects (font (size 1.27 1.27)) hide))
  (property "Value" "GND" (at 129.54 76.2 0) (effects (font (size 1.27 1.27))))
  (property "Footprint" "" (at 129.54 72.39 0) (effects (font (size 1.27 1.27)) hide))
  (property "Datasheet" "" (at 129.54 72.39 0) (effects (font (size 1.27 1.27)) hide)) (pin "1"))

 (symbol (lib_id "nectar-rescue:GND") (at 129.54 38.1 0) (unit 1) (in_bom yes) (on_board yes) (dnp no)
  (property "Reference" "#PWR?" (at 129.54 44.45 0) (effects (font (size 1.27 1.27)) hide))
  (property "Value" "GND" (at 129.54 41.91 0) (effects (font (size 1.27 1.27))))
  (property "Footprint" "" (at 129.54 38.1 0) (effects (font (size 1.27 1.27)) hide))
  (property "Datasheet" "" (at 129.54 38.1 0) (effects (font (size 1.27 1.27)) hide)) (pin "1"))

 (symbol (lib_id "nectar-rescue:L_Small") (at 78.74 48.26 90) (unit 1) (in_bom yes) (on_board yes) (dnp no)
  (property "Reference" "L?" (at 77.724 47.498 0) (effects (font (size 1.27 1.27)) (justify left)))
  (property "Value" "L_Small" (at 79.756 47.498 0) (effects (font (size 1.27 1.27)) (justify left)))
  (property "Footprint" "" (at 78.74 48.26 0) (effects (font (size 1.27 1.27)) hide))
  (property "Datasheet" "" (at 78.74 48.26 0) (effects (font (size 1.27 1.27)) hide)) (pin "1") (pin "2"))

 (symbol (lib_id "nectar-rescue:C_Small") (at 82.55 50.8 0) (unit 1) (in_bom yes) (on_board yes) (dnp no)
  (property "Reference" "C?" (at 82.804 49.022 0) (effects (font (size 1.27 1.27)) (justify left)))
  (property "Value" "100n" (at 82.804 52.832 0) (effects (font (size 1.27 1.27)) (justify left)))
  (property "Footprint" "" (at 82.55 50.8 0) (effects (font (size 1.27 1.27)) hide))
  (property "Datasheet" "" (at 82.55 50.8 0) (effects (font (size 1.27 1.27)) hide)) (pin "1") (pin "2"))

 (symbol (lib_id "nectar-rescue:GND") (at 82.55 54.61 0) (unit 1) (in_bom yes) (on_board yes) (dnp no)
  (property "Reference" "#PWR?" (at 82.55 60.96 0) (effects (font (size 1.27 1.27)) hide))
  (property "Value" "GND" (at 82.55 58.42 0) (effects (font (size 1.27 1.27))))
  (property "Footprint" "" (at 82.55 54.61 0) (effects (font (size 1.27 1.27)) hide))
  (property "Datasheet" "" (at 82.55 54.61 0) (effects (font (size 1.27 1.27)) hide)) (pin "1"))

 (symbol (lib_id "nectar-rescue:C_Small") (at 74.93 50.8 0) (unit 1) (in_bom yes) (on_board yes) (dnp no)
  (property "Reference" "C?" (at 75.184 49.022 0) (effects (font (size 1.27 1.27)) (justify left)))
  (property "Value" "100n" (at 75.184 52.832 0) (effects (font (size 1.27 1.27)) (justify left)))
  (property "Footprint" "" (at 74.93 50.8 0) (effects (font (size 1.27 1.27)) hide))
  (property "Datasheet" "" (at 74.93 50.8 0) (effects (font (size 1.27 1.27)) hide)) (pin "1") (pin "2"))

 (symbol (lib_id "nectar-rescue:GND") (at 74.93 54.61 0) (unit 1) (in_bom yes) (on_board yes) (dnp no)
  (property "Reference" "#PWR?" (at 74.93 60.96 0) (effects (font (size 1.27 1.27)) hide))
  (property "Value" "GND" (at 74.93 58.42 0) (effects (font (size 1.27 1.27))))
  (property "Footprint" "" (at 74.93 54.61 0) (effects (font (size 1.27 1.27)) hide))
  (property "Datasheet" "" (at 74.93 54.61 0) (effects (font (size 1.27 1.27)) hide)) (pin "1"))

 (symbol (lib_id "nectar-rescue:L_Small") (at 78.74 31.75 90) (unit 1) (in_bom yes) (on_board yes) (dnp no)
  (property "Reference" "L?" (at 77.724 30.988 0) (effects (font (size 1.27 1.27)) (justify left)))
  (property "Value" "L_Small" (at 79.756 30.988 0) (effects (font (size 1.27 1.27)) (justify left)))
  (property "Footprint" "" (at 78.74 31.75 0) (effects (font (size 1.27 1.27)) hide))
  (property "Datasheet" "" (at 78.74 31.75 0) (effects (font (size 1.27 1.27)) hide)) (pin "1") (pin "2"))

 (symbol (lib_id "nectar-rescue:C_Small") (at 82.55 34.29 0) (unit 1) (in_bom yes) (on_board yes) (dnp no)
  (property "Reference" "C?" (at 82.804 32.512 0) (effects (font (size 1.27 1.27)) (justify left)))
  (property "Value" "100n" (at 82.804 36.322 0) (effects (font (size 1.27 1.27)) (justify left)))
  (property "Footprint" "" (at 82.55 34.29 0) (effects (font (size 1.27 1.27)) hide))
  (property "Datasheet" "" (at 82.55 34.29 0) (effects (font (size 1.27 1.27)) hide)) (pin "1") (pin "2"))

 (symbol (lib_id "nectar-rescue:GND") (at 82.55 38.1 0) (unit 1) (in_bom yes) (on_board yes) (dnp no)
  (property "Reference" "#PWR?" (at 82.55 44.45 0) (effects (font (size 1.27 1.27)) hide))
  (property "Value" "GND" (at 82.55 41.91 0) (effects (font (size 1.27 1.27))))
  (property "Footprint" "" (at 82.55 38.1 0) (effects (font (size 1.27 1.27)) hide))
  (property "Datasheet" "" (at 82.55 38.1 0) (effects (font (size 1.27 1.27)) hide)) (pin "1"))

 (symbol (lib_id "nectar-rescue:C_Small") (at 74.93 34.29 0) (unit 1) (in_bom yes) (on_board yes) (dnp no)
  (property "Reference" "C?" (at 75.184 32.512 0) (effects (font (size 1.27 1.27)) (justify left)))
  (property "Value" "100n" (at 75.184 36.322 0) (effects (font (size 1.27 1.27)) (justify left)))
  (property "Footprint" "" (at 74.93 34.29 0) (effects (font (size 1.27 1.27)) hide))
  (property "Datasheet" "" (at 74.93 34.29 0) (effects (font (size 1.27 1.27)) hide)) (pin "1") (pin "2"))

 (symbol (lib_id "nectar-rescue:GND") (at 74.93 38.1 0) (unit 1) (in_bom yes) (on_board yes) (dnp no)
  (property "Reference" "#PWR?" (at 74.93 44.45 0) (effects (font (size 1.27 1.27)) hide))
  (property "Value" "GND" (at 74.93 41.91 0) (effects (font (size 1.27 1.27))))
  (property "Footprint" "" (at 74.93 38.1 0) (effects (font (size 1.27 1.27)) hide))
  (property "Datasheet" "" (at 74.93 38.1 0) (effects (font (size 1.27 1.27)) hide)) (pin "1"))

 (symbol (lib_id "nectar-rescue:L_Small") (at 78.74 66.04 90) (unit 1) (in_bom yes) (on_board yes) (dnp no)
  (property "Reference" "L?" (at 77.724 65.278 0) (effects (font (size 1.27 1.27)) (justify left)))
  (property "Value" "L_Small" (at 79.756 65.278 0) (effects (font (size 1.27 1.27)) (justify left)))
  (property "Footprint" "" (at 78.74 66.04 0) (effects (font (size 1.27 1.27)) hide))
  (property "Datasheet" "" (at 78.74 66.04 0) (effects (font (size 1.27 1.27)) hide)) (pin "1") (pin "2"))

 (symbol (lib_id "nectar-rescue:C_Small") (at 82.55 68.58 0) (unit 1) (in_bom yes) (on_board yes) (dnp no)
  (property "Reference" "C?" (at 82.804 66.802 0) (effects (font (size 1.27 1.27)) (justify left)))
  (property "Value" "100n" (at 82.804 70.612 0) (effects (font (size 1.27 1.27)) (justify left)))
  (property "Footprint" "" (at 82.55 68.58 0) (effects (font (size 1.27 1.27)) hide))
  (property "Datasheet" "" (at 82.55 68.58 0) (effects (font (size 1.27 1.27)) hide)) (pin "1") (pin "2"))

 (symbol (lib_id "nectar-rescue:GND") (at 82.55 72.39 0) (unit 1) (in_bom yes) (on_board yes) (dnp no)
  (property "Reference" "#PWR?" (at 82.55 78.74 0) (effects (font (size 1.27 1.27)) hide))
  (property "Value" "GND" (at 82.55 76.2 0) (effects (font (size 1.27 1.27))))
  (property "Footprint" "" (at 82.55 72.39 0) (effects (font (size 1.27 1.27)) hide))
  (property "Datasheet" "" (at 82.55 72.39 0) (effects (font (size 1.27 1.27)) hide)) (pin "1"))

 (symbol (lib_id "nectar-rescue:C_Small") (at 74.93 68.58 0) (unit 1) (in_bom yes) (on_board yes) (dnp no)
  (property "Reference" "C?" (at 75.184 66.802 0) (effects (font (size 1.27 1.27)) (justify left)))
  (property "Value" "100n" (at 75.184 70.612 0) (effects (font (size 1.27 1.27)) (justify left)))
  (property "Footprint" "" (at 74.93 68.58 0) (effects (font (size 1.27 1.27)) hide))
  (property "Datasheet" "" (at 74.93 68.58 0) (effects (font (size 1.27 1.27)) hide)) (pin "1") (pin "2"))

 (symbol (lib_id "nectar-rescue:GND") (at 74.93 72.39 0) (unit 1) (in_bom yes) (on_board yes) (dnp no)
  (property "Reference" "#PWR?" (at 74.93 78.74 0) (effects (font (size 1.27 1.27)) hide))
  (property "Value" "GND" (at 74.93 76.2 0) (effects (font (size 1.27 1.27))))
  (property "Footprint" "" (at 74.93 72.39 0) (effects (font (size 1.27 1.27)) hide))
  (property "Datasheet" "" (at 74.93 72.39 0) (effects (font (size 1.27 1.27)) hide)) (pin "1"))

 (symbol (lib_id "nectar-rescue:GND") (at 69.85 54.61 0) (unit 1) (in_bom yes) (on_board yes) (dnp no)
  (property "Reference" "#PWR?" (at 69.85 60.96 0) (effects (font (size 1.27 1.27)) hide))
  (property "Value" "GND" (at 69.85 58.42 0) (effects (font (size 1.27 1.27))))
  (property "Footprint" "" (at 69.85 54.61 0) (effects (font (size 1.27 1.27)) hide))
  (property "Datasheet" "" (at 69.85 54.61 0) (effects (font (size 1.27 1.27)) hide)) (pin "1"))

 (symbol (lib_id "nectar-rescue:GND") (at 69.85 72.39 0) (unit 1) (in_bom yes) (on_board yes) (dnp no)
  (property "Reference" "#PWR?" (at 69.85 78.74 0) (effects (font (size 1.27 1.27)) hide))
  (property "Value" "GND" (at 69.85 76.2 0) (effects (font (size 1.27 1.27))))
  (property "Footprint" "" (at 69.85 72.39 0) (effects (font (size 1.27 1.27)) hide))
  (property "Datasheet" "" (at 69.85 72.39 0) (effects (font (size 1.27 1.27)) hide)) (pin "1"))

 (symbol (lib_id "nectar-rescue:GND") (at 69.85 38.1 0) (unit 1) (in_bom yes) (on_board yes) (dnp no)
  (property "Reference" "#PWR?" (at 69.85 44.45 0) (effects (font (size 1.27 1.27)) hide))
  (property "Value" "GND" (at 69.85 41.91 0) (effects (font (size 1.27 1.27))))
  (property "Footprint" "" (at 69.85 38.1 0) (effects (font (size 1.27 1.27)) hide))
  (property "Datasheet" "" (at 69.85 38.1 0) (effects (font (size 1.27 1.27)) hide)) (pin "1"))

 (sheet_instances (path "" (page "1"))))
